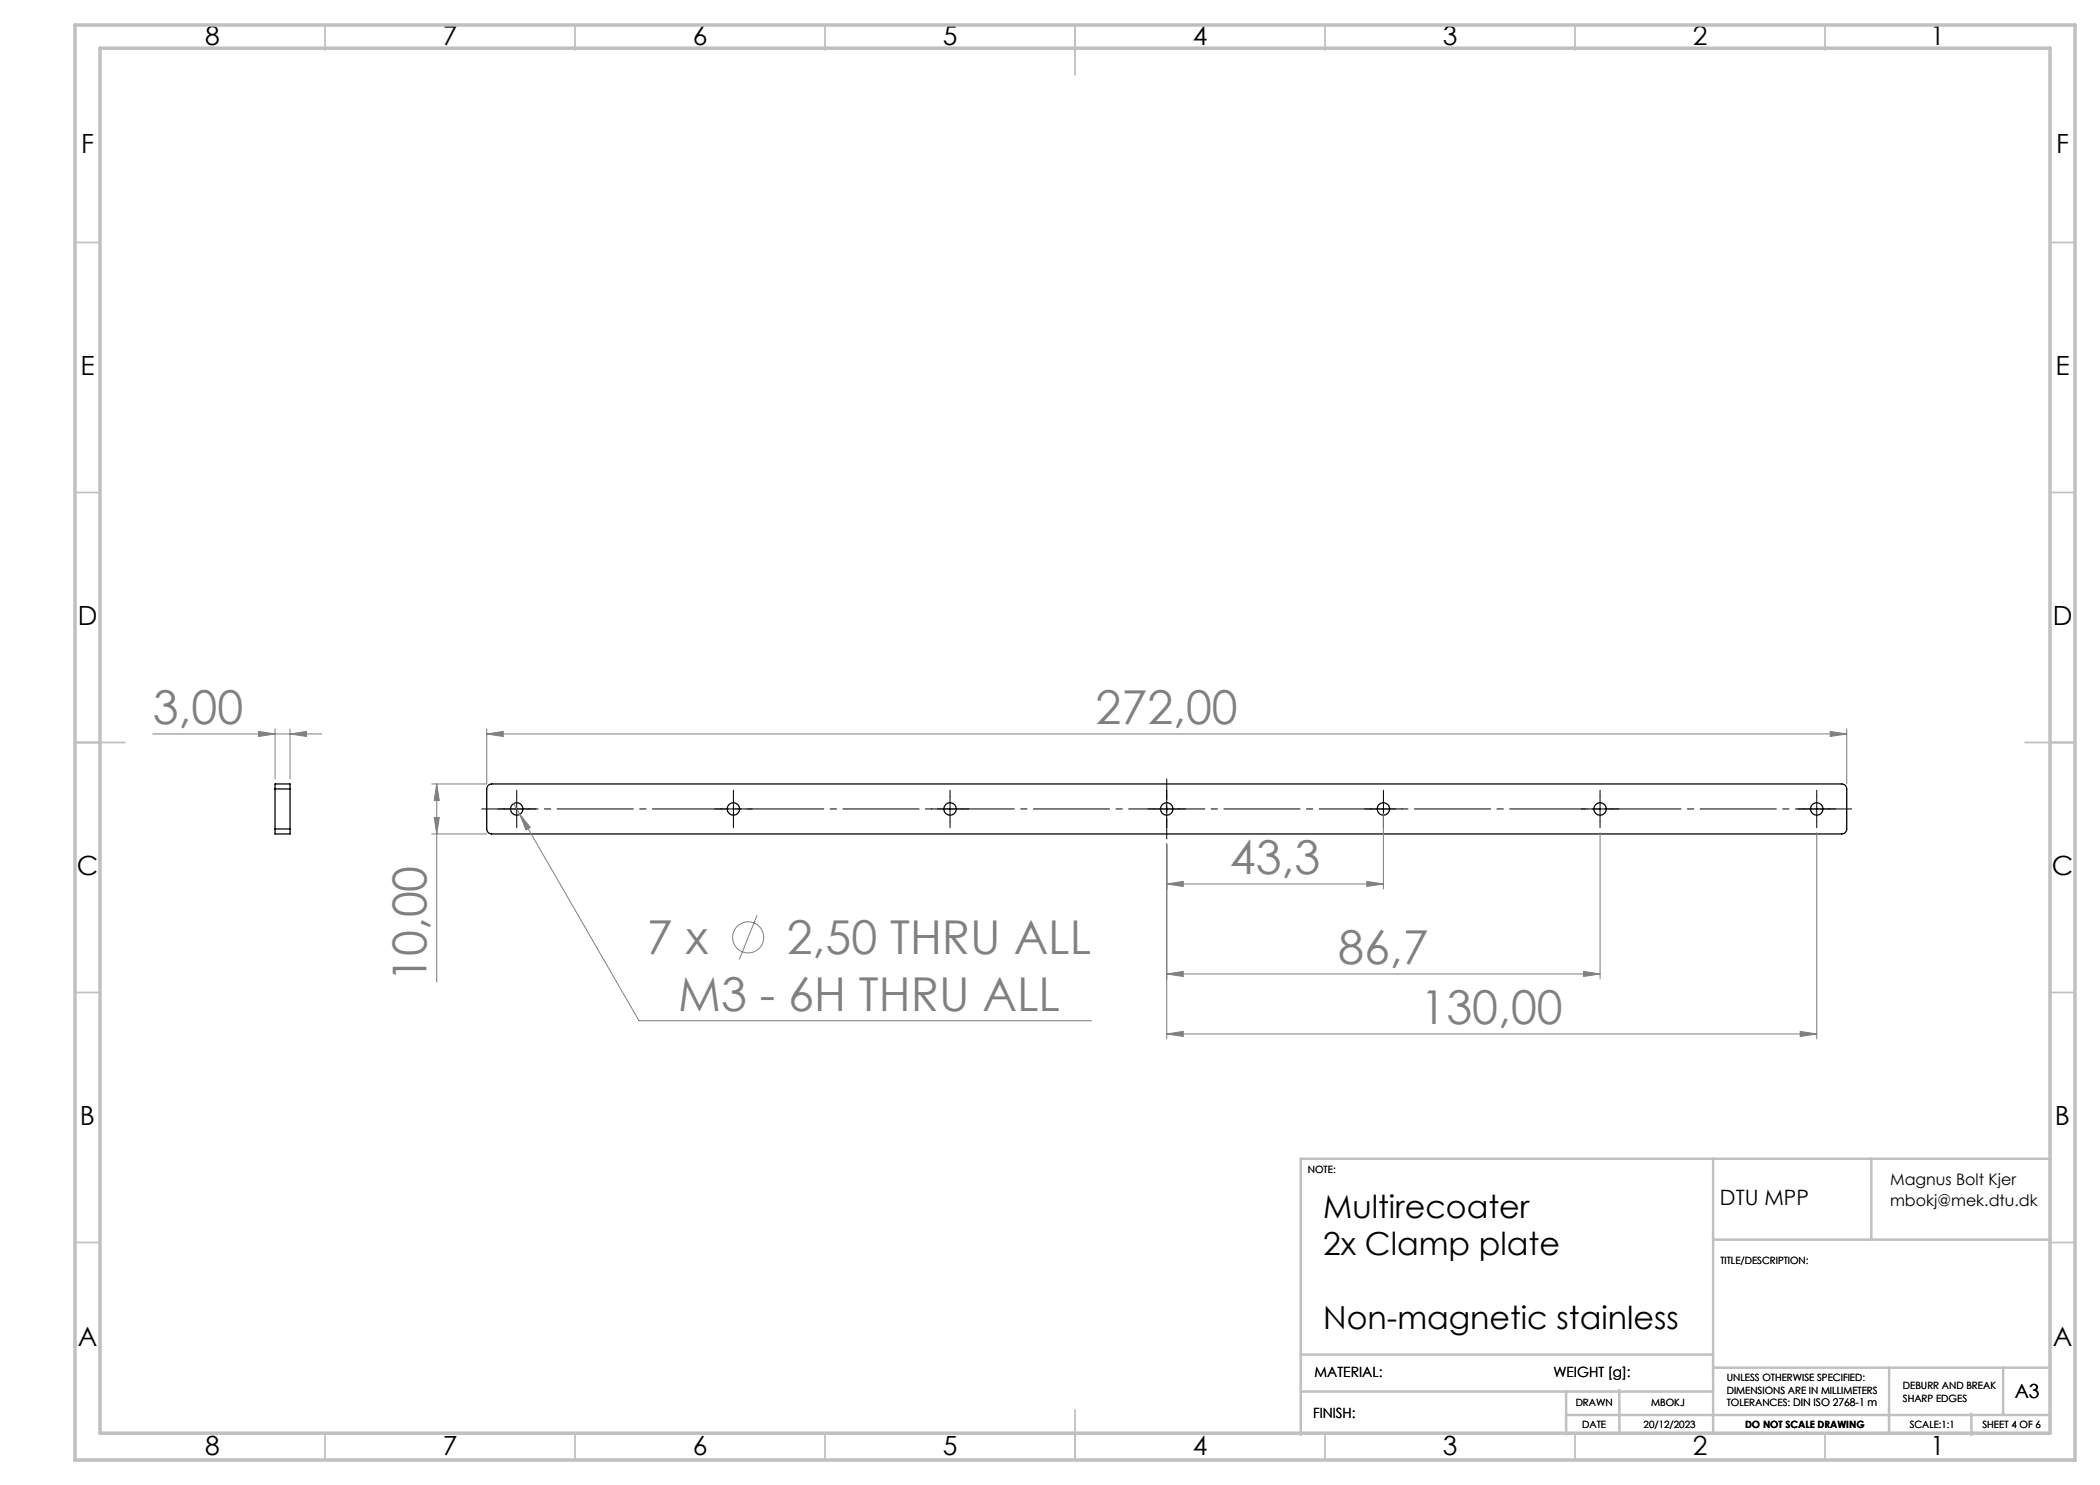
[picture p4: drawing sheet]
<svg xmlns="http://www.w3.org/2000/svg" width="420mm" height="297mm" viewBox="0 0 420 297" stroke-linecap="round" stroke-linejoin="round" font-family="sans-serif">
<g fill="none" stroke="#000" stroke-width=".25">
<path d="M55 157.8v-1h3v1M55 157.8h3M55 157.8v8M58 157.8v8M97.6 157.1l.7-.3h270a1 1 0 0 1 1 1v8a1 1 0 0 1-1 1h-270a1 1 0 0 1-1-1v-8zM55 165.8v1h3v-1M55 165.8h3"/>
<circle cx="103.3" cy="161.8" r="1.25"/>
<circle cx="146.7" cy="161.8" r="1.25"/>
<circle cx="190" cy="161.8" r="1.25"/>
<circle cx="233.3" cy="161.8" r="1.25"/>
<circle cx="276.7" cy="161.8" r="1.25"/>
<circle cx="320" cy="161.8" r="1.25"/>
<circle cx="363.3" cy="161.8" r="1.25"/>
</g>
<g fill="none" stroke="#808080" stroke-width=".2">
<path d="M30.6 146.8h33.8M51.7 146.3l3.3 .5-3.3 .5zM55 145.8v10M58 146.8l3.3-.5v1zM58 145.8v10M87.3 156.8l.6 3.3h-1.1zM87.3 156.8v39.6M97.3 146.8l3.3-.5v1zM97.3 146.8h272M97.3 145.8v11h-11M366 146.3l3.3 .5-3.3 .5zM369.3 145.8v11"/>
<path d="M86.3 166.8h11M86.8 163.5h1.1l-.6 3.3zM102.7 160.7l1.3 2.2M104 162.9l2.1 2.6-.9 .5zM104 162.9l23.8 41.2h90.5M233.3 176.8l3.3-.5v1zM233.3 168.8v39M233.3 176.8h43.4M273.4 176.3l3.3 .5-3.3 .5zM276.7 162.8v15M320 166.5v29.3M363.3 166.5v41.3"/>
<path d="M151.4 183l-3.5 8.9M233.3 194.8l3.3-.5v1zM233.3 194.8h86.7M316.7 194.3l3.3 .5-3.3 .5zM233.3 206.8l3.3-.5v1zM233.3 206.8h130M360 206.3l3.3 .5-3.3 .5z"/>
<circle cx="149.6" cy="187.5" r="3.1"/>
</g>
<path d="M370.3 161.8h-274" fill="none" stroke="#000" stroke-width=".2" stroke-dasharray="15.2 1.3 1.3 1.3" stroke-dashoffset="4"/>
<path d="M233.3 155.8v12" fill="none" stroke="#000" stroke-width=".2" stroke-dasharray="15.2 1.3 1.3 1.3" stroke-dashoffset="11.1"/>
<g fill="none" stroke="#000" stroke-width=".2" stroke-dasharray="15.2 1.3 1.3 1.3">
<path d="M103.3 159.3v-1.3M146.7 159.3v-1.3M190 159.3v-1.3M233.3 159.3v-1.3M276.7 159.3v-1.3M320 159.3v-1.3M363.3 159.3v-1.3M100.8 161.8h-1.2M103.3 164.3v1.2M105.8 161.8h1.3M144.2 161.8h-1.3M146.7 164.3v1.2"/>
<path d="M149.2 161.8h1.2M187.5 161.8h-1.2M190 164.3v1.2M192.5 161.8h1.3M230.8 161.8h-1.2M233.3 164.3v1.2M235.8 161.8h1.3M274.2 161.8h-1.3M276.7 164.3v1.2M279.2 161.8h1.2M317.5 161.8h-1.2M320 164.3v1.2"/>
<path d="M322.5 161.8h1.3M360.8 161.8h-1.2M363.3 164.3v1.2M365.8 161.8h1.3"/>
</g>
<g fill="none" stroke="#000" stroke-width=".2">
<path d="M103.3 159.3v5M146.7 159.3v5M190 159.3v5M233.3 159.3v5M276.7 159.3v5M320 159.3v5M363.3 159.3v5M100.8 161.8h5M144.2 161.8h5M187.5 161.8h5M230.8 161.8h5M274.2 161.8h5"/>
<path d="M317.5 161.8h5M360.8 161.8h5"/>
</g>
<g fill="none" stroke="#c0c0c0" stroke-width=".35">
<path d="M65 5v5M115 5v5M165 5v5M215 5v10M265 5v5M315 5v5M365 5v5M15 48.5h5M410 48.5h5M15 98.5h5M410 98.5h5M15 148.5h10"/>
<path d="M405 148.5h10M15 198.5h5M410 198.5h5M15 248.5h5M410 248.5h5M65 287v5M115 287v5M165 287v5M215 282v10M265 287v5M315 287v5M365 287v5"/>
</g>
<g fill="none" stroke="#c0c0c0" stroke-width=".5">
<path d="M342.6 231.7v54.9M374.3 231.7v16.2M410.2 231.7h-150v55.3M342.6 247.9h67.5M260.2 278.3h82.4M260.2 270.9h82.4M313.2 278.3v8.6M323.9 278v8.6M342.6 273.5h67.4M377.8 273.5v13.1M400.6 273.5v9.3M313.2 283h96.8"/>
<path d="M394.3 282.8v4.2"/>
</g>
<path d="M15 5h400v287h-400zM20 9.6h390v277h-390z" fill="none" stroke="#c0c0c0" stroke-width=".7"/>
<g fill="#808080">
<path d="M104 162.9l1.2 3.1 .9-.5zM233.3 176.8l3.3-.5v1zM273.4 176.3l3.3 .5-3.3 .5zM233.3 194.8l3.3-.5v1zM316.7 194.3l3.3 .5-3.3 .5zM233.3 206.8l3.3-.5v1zM360 206.3l3.3 .5-3.3 .5zM51.7 146.3l3.3 .5-3.3 .5zM58 146.8l3.3-.5v1z"/>
<path d="M87.3 156.8l.6 3.3h-1.1zM86.8 163.5h1.1l-.6 3.3z"/>
<path d="M97.3 146.8l3.3-.5v1zM366 146.3l3.3 .5-3.3 .5z"/>
</g>
<g font-size="9.3" fill="#808080">
<text x="30.6" y="144.8">3,00</text>
<text x="219.1" y="144.8">272,00</text>
<text x="246" y="174.8">43,3</text>
<text x="129.4" y="190.9">7 x</text>
<text x="157.4" y="190.9">2,50 THRU ALL</text>
<text x="85.3" y="196.4" transform="rotate(-90 85.3 196.4)">10,00</text>
<text x="267.6" y="192.8">86,7</text>
<text x="135.6" y="202.1">M3 - 6H THRU ALL</text>
<text x="284.1" y="204.8">130,00</text>
</g>
<g font-size="6.3">
<text x="264.6" y="243.7">Multirecoater</text>
<text x="264.6" y="251">2x Clamp plate</text>
<text x="264.6" y="265.7">Non-magnetic stainless</text>
</g>
<g font-size="5.3">
<text x="41" y="8.9">8</text>
<text x="88.5" y="8.9">7</text>
<text x="138.5" y="8.9">6</text>
<text x="188.5" y="8.9">5</text>
<text x="238.5" y="8.9">4</text>
<text x="288.5" y="8.9">3</text>
<text x="338.5" y="8.9">2</text>
<text x="386" y="8.9">1</text>
<text x="16.2" y="30.7">F</text>
<text x="411.2" y="30.7">F</text>
<text x="16.1" y="74.9">E</text>
<text x="411.1" y="74.9">E</text>
<text x="15.5" y="124.9">D</text>
<text x="410.5" y="124.9">D</text>
<text x="15.4" y="174.9">C</text>
<text x="410.4" y="174.9">C</text>
<text x="16" y="224.9">B</text>
<text x="411" y="224.9">B</text>
<text x="15.5" y="269.2">A</text>
<text x="410.5" y="269.2">A</text>
<text x="41" y="290.9">8</text>
<text x="88.5" y="290.9">7</text>
<text x="138.5" y="290.9">6</text>
<text x="188.5" y="290.9">5</text>
<text x="238.5" y="290.9">4</text>
<text x="288.5" y="290.9">3</text>
<text x="338.5" y="290.9">2</text>
<text x="386" y="290.9">1</text>
</g>
<text font-size="4.2" x="344" y="240.9">DTU MPP</text>
<text font-size="3.9" x="403" y="279.6">A3</text>
<g font-size="3.2">
<text x="378" y="237">Magnus Bolt Kjer</text>
<text x="378" y="241.1">mbokj@mek.dtu.dk</text>
</g>
<g font-size="2.8">
<text x="262.9" y="275.4">MATERIAL:</text>
<text x="310.7" y="275.4">WEIGHT [g]:</text>
<text x="262.6" y="283.6">FINISH:</text>
</g>
<g font-size="2">
<text x="261.6" y="234.6">NOTE:</text>
<text x="344.1" y="252.7">TITLE/DESCRIPTION:</text>
<text x="315.1" y="281.3">DRAWN</text>
<text x="330.2" y="281.3">MBOKJ</text>
<text x="345.4" y="276.3">UNLESS OTHERWISE SPECIFIED:</text>
<text x="345.4" y="278.8">DIMENSIONS ARE IN MILLIMETERS</text>
<text x="345.4" y="281.3">TOLERANCES: DIN ISO 2768-1 m</text>
<text x="380.6" y="277.8">DEBURR AND BREAK</text>
<text x="380.6" y="280.3">SHARP EDGES</text>
<text x="316.4" y="285.6">DATE</text>
<text x="328.7" y="285.6">20/12/2023</text>
<text x="349" y="285.6">DO NOT SCALE DRAWING</text>
<text x="381.9" y="285.6">SCALE:1:1</text>
<text x="396.5" y="285.6">SHEET 4 OF 6</text>
</g>
</svg>
